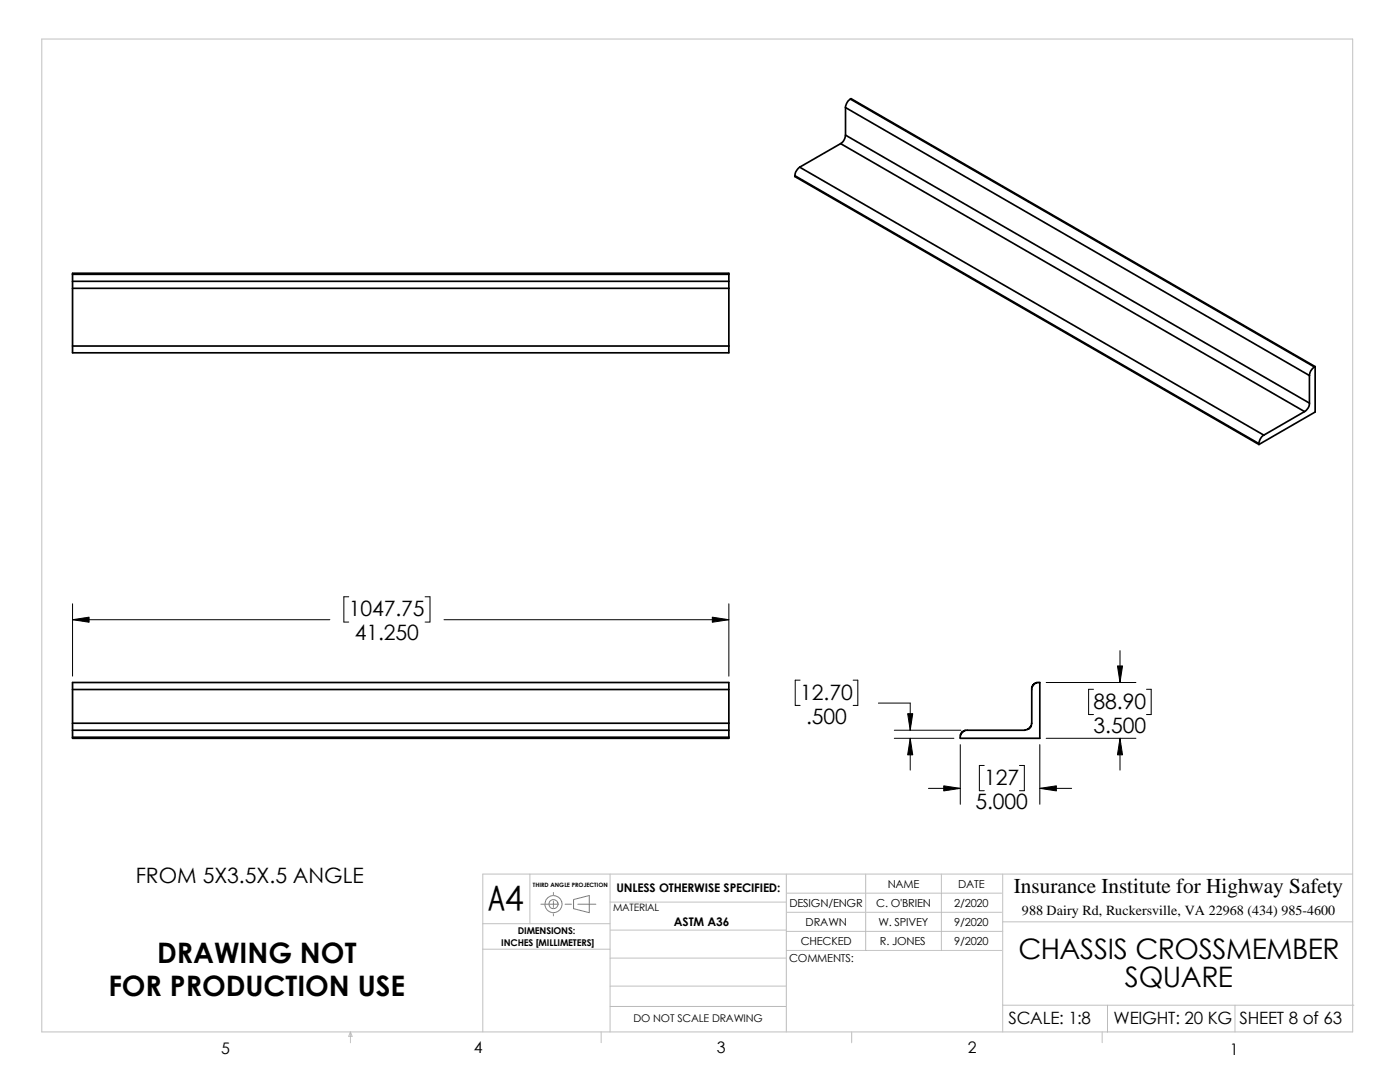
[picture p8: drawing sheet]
<svg xmlns="http://www.w3.org/2000/svg" width="279mm" height="216mm" viewBox="0 0 279 216" stroke-linecap="round" stroke-linejoin="round" font-family="sans-serif">
<g fill="none" stroke="#c0c0c0" stroke-width=".2">
<path d="M8.3 7.8h261.7v198.1h-261.7zM105.7 174.4v9.9M121.8 174.4v31.5M156.9 174.4v31.5M156.9 178.2h43M172.8 174.4v15.3M187.9 174.4v15.3M200.1 174.4v31.5M270 174.4h-173.6v31.5M96.4 189.4h25.4M96.4 184.3h25.4M121.8 180h35.1"/>
<path d="M121.8 191.2h35.1M121.8 196.8h35.1M121.8 185.6h35.1M156.9 185.8h43.2M156.9 182h43M156.9 189.7h43M200.1 183.9h69.9M69.9 205.9l.4 .9h-.7zM69.9 205.9v2.2M120 205.9v2.2M121.8 200.8h35.1M170 205.9v2.2"/>
<path d="M200.1 200.6h70.1M220 205.9v2.2M221 200.6v5.4M246.5 200.6v5.3"/>
</g>
<g fill="none" stroke="#808080" stroke-width=".2">
<path d="M110.4 178.1v.4M110.4 179.8v1.3M114.5 179.5l3.1-.8v3.4l-3.1-.8zM107.9 180.4h3.6M110.4 182.3v.5M112.8 180.4h1.2M115.3 180.4h3.6"/>
<circle cx="110.4" cy="180.4" r=".92"/>
<circle cx="110.5" cy="180.4" r="1.71"/>
</g>
<g fill="none" stroke="#000" stroke-width=".34">
<path d="M169.7 19.8a2.2 2.2 0 0 0-1 1.7M169.7 19.8l92.6 53.4M169.7 19.8l.1-.1 92.7 53.5M158.6 35.1l92.6 53.4M158.6 35.1v.1l92.6 53.5M159.6 33.4a2.4 2.4 0 0 0-1 1.7M159.6 33.4l92.6 53.4M167.8 28.7l92.5 53.4M167.8 28.7l-8.2 4.7M168.7 27a2.2 2.2 0 0 1-.9 1.7M168.7 21.5l92.6 53.4M168.7 27l92.6 53.4"/>
<path d="M168.7 21.5v5.5M14.5 54.7v1.4M14.5 56.1v1.4M14.5 54.7v-.2h131v.2M14.5 57.5v11.5M14.5 54.7h131M14.5 56.1h131M14.5 57.5h131M145.5 54.7v1.4M145.5 56.1v1.4M145.5 57.5v11.5M14.5 69v1.4h131v-1.4"/>
<path d="M14.5 69h131M261.3 74.9v5.5M262.3 73.2a2.1 2.1 0 0 0-1 1.7M262.5 73.2v9l-11.3 6.5M262.5 73.2h-.2M251.2 88.5v.2M252.2 86.8a2.2 2.2 0 0 0-1 1.7M260.3 82.1l-8.1 4.7M261.3 80.4a1.93 1.93 0 0 1-1 1.7M14.5 137.6v-1.4h131v1.4M14.5 137.6v6.7M14.5 137.6h131"/>
<path d="M145.5 137.6v6.7M14.5 145.7v1.4M14.5 144.3v1.4M14.5 145.7h131M14.5 147.1h131M14.5 147.1v.2h131v-.2M14.5 144.3h131M145.5 145.7v1.4M145.5 144.3v1.4M191.9 146.2l.8-.5h11.9l.7-.2 .4-.5 .2-.7v-7.1l.3-.5 .3-.3 .4-.2h.6v11.1h-15.9v-.6z"/>
</g>
<g fill="none" stroke="#000" stroke-width=".2">
<path d="M69.6 119.1h-1v5h1M84.8 119.1h1v5h-1M14.5 120.5v14.4M14.5 123.7h51.3M88.6 123.7h56.9M145.5 120.5v14.4M159.7 135.7h-1v5.1h1M170.3 135.7h.9v5.1h-.9M208.8 136.2h17.9M218.2 137.5h-.9v5.1h.9M223.5 129.8v6.4M228.8 137.5h.9v5.1h-.9"/>
<path d="M175.3 140.3h6.4v5.4M178.5 147.3h11.9M178.5 145.7h13.3M181.7 147.3v6.4M185.3 157.3h6.3M191.6 148.6v11.9M196.4 152.7h-.9v5.1h.9M203.5 152.7h.9v5.1h-.9M207.5 148.6v11.9M207.5 157.3h6.4M208.8 147.3h17.9M223.5 147.3v6.4"/>
</g>
<path d="M14.5 123.7l3.3-.6v1.1zM142.2 123.1l3.3 .6-3.3 .5zM223 132.9h1l-.5 3.3zM181.7 147.3l.5 3.3h-1.1zM181.1 142.4h1.1l-.5 3.3zM188.3 156.8l3.3 .5-3.3 .5zM207.5 157.3l3.3-.5v1zM223.5 147.3l.5 3.3h-1z" fill="#000" stroke="#000" stroke-width=".2"/>
<text font-size="7.7" x="97.5" y="181.7">A4</text>
<g font-size="5.6">
<text x="203.2" y="191.4">CHASSIS CROSSMEMBER</text>
<text x="31.4" y="192.1">DRAWING NOT</text>
<text x="224.5" y="197">SQUARE</text>
<text x="21.6" y="198.7">FOR PRODUCTION USE</text>
</g>
<g font-size="4.2">
<text x="69.6" y="123">1047.75</text>
<text x="70.8" y="127.8">41.250</text>
<text x="159.7" y="139.6">12.70</text>
<text x="218.2" y="141.5">88.90</text>
<text x="160.9" y="144.4">.500</text>
<text x="218.2" y="146.2">3.500</text>
<text x="194.6" y="161.4">5.000</text>
<text x="196.4" y="156.7">127</text>
<text x="27.1" y="176.1">FROM 5X3.5X.5 ANGLE</text>
<text x="202.4" y="178.3">Insurance Institute for Highway Safety</text>
</g>
<g font-size="3.4">
<text x="201.3" y="204.3">SCALE: 1:8</text>
<text x="222.2" y="204.3">WEIGHT: 20 KG</text>
<text x="247.4" y="204.3">SHEET 8 of 63</text>
</g>
<g font-size="3.2">
<text x="44.2" y="210.2">5</text>
<text x="94.6" y="210.2">4</text>
<text x="143" y="210.2">3</text>
<text x="193.2" y="210.2">2</text>
<text x="245.4" y="210.4">1</text>
</g>
<text font-size="2.8" x="204" y="182.5">988 Dairy Rd, Ruckersville, VA 22968 (434) 985-4600</text>
<g font-size="2.4">
<text x="123" y="178">UNLESS OTHERWISE SPECIFIED:</text>
<text x="134.5" y="184.8">ASTM A36</text>
</g>
<g font-size="2.2">
<text x="177.2" y="177.1">NAME</text>
<text x="191.2" y="177.1">DATE</text>
<text x="157.6" y="180.9">DESIGN/ENGR</text>
<text x="160.8" y="184.7">DRAWN</text>
<text x="174.9" y="180.9">C. O'BRIEN</text>
<text x="175.3" y="184.7">W. SPIVEY</text>
<text x="190.4" y="180.9">2/2020</text>
<text x="190.4" y="184.7">9/2020</text>
<text x="157.5" y="191.9">COMMENTS:</text>
<text x="159.8" y="188.5">CHECKED</text>
<text x="175.6" y="188.5">R. JONES</text>
<text x="190.4" y="188.5">9/2020</text>
</g>
<text font-size="2.1" x="126.4" y="203.9">DO NOT SCALE DRAWING</text>
<text font-size="2" x="122.3" y="181.7">MATERIAL</text>
<g font-size="1.9">
<text x="100" y="188.8">INCHES [MILLIMETERS]</text>
<text x="103.3" y="186.4">DIMENSIONS:</text>
</g>
<text font-size="1.2" x="106.3" y="177.1">THIRD ANGLE PROJECTION</text>
</svg>
